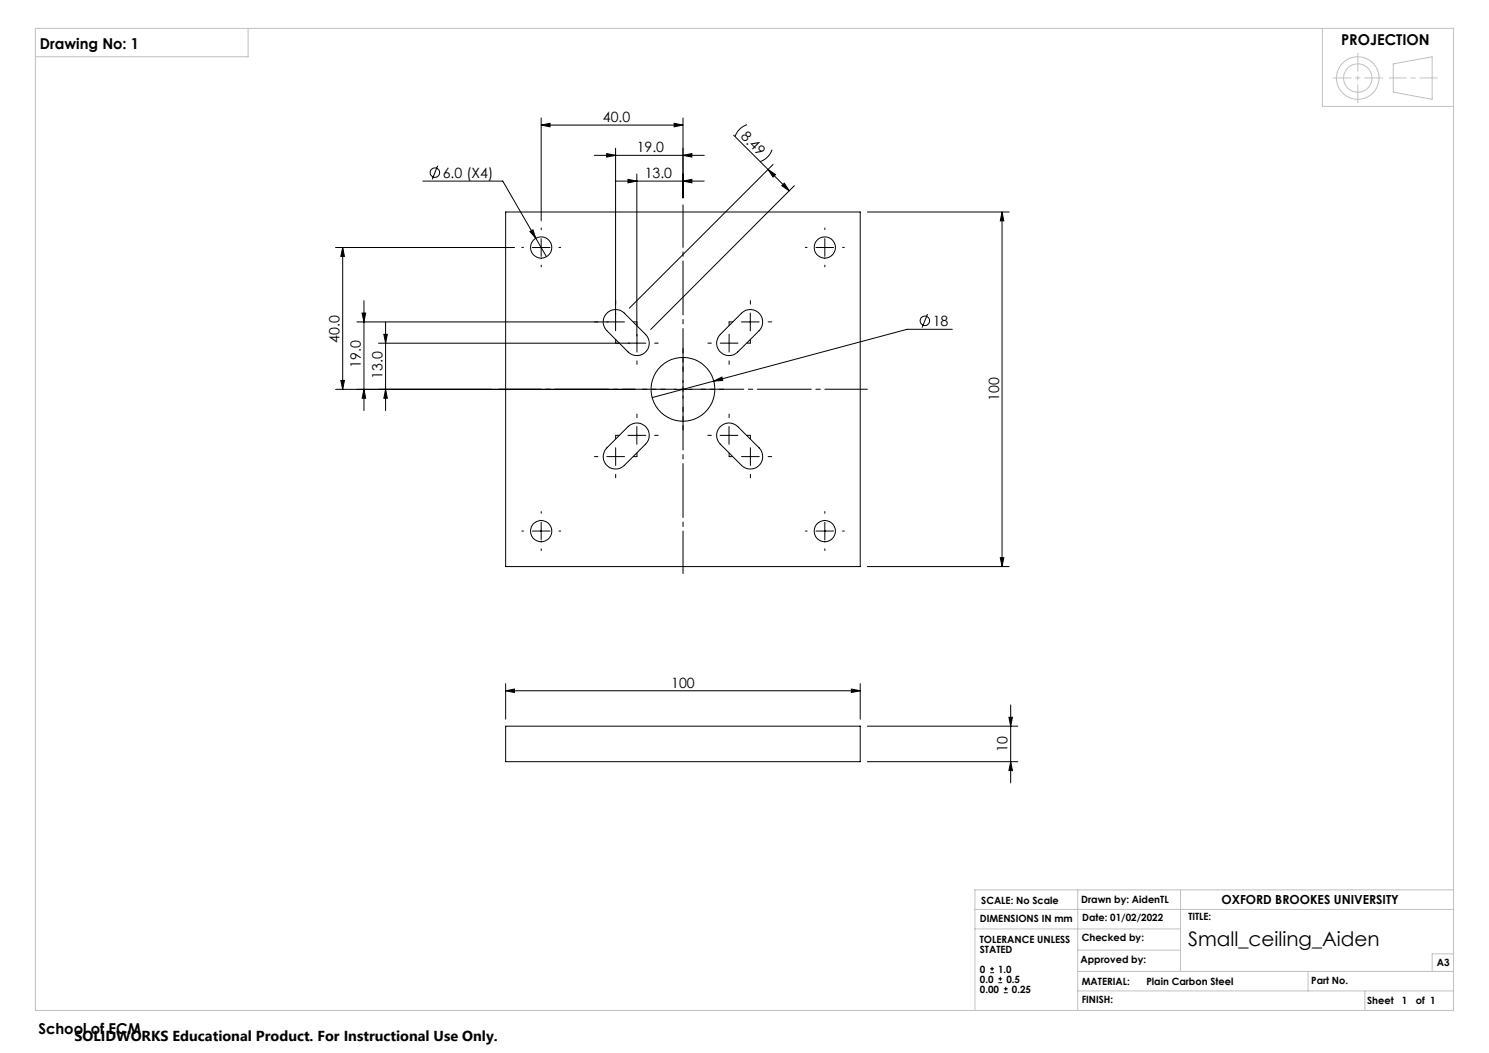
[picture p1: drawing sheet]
<svg xmlns="http://www.w3.org/2000/svg" width="420mm" height="297mm" viewBox="0 0 420 297" stroke-linecap="round" stroke-linejoin="round" font-family="sans-serif">
<g fill="none" stroke="#000" stroke-width=".28">
<path d="M152.6 35.3l2.6-.5v1zM152.6 33.3v29M152.6 35.3h40.1M190.1 34.8l2.6 .5-2.6 .5zM192.7 33.3v22.5M206.9 38.1l9.7 9.7M210.7 35.2l-2 1.1-.8 1.1-.6 1.1M119.2 51.1h22.6l12.3 21.3M123.4 46.8l-1.5 3.8M142.6 59.8h100v100h-100zM167.6 43.8h31M171.1 43.3l2.5 .5-2.5 .5z"/>
<path d="M173.6 41.8v51.5M173.6 51.1h25M177.1 50.6l2.5 .5-2.5 .5zM179.6 49.1v45.7M192.7 51.1l2.5-.5v1zM192.7 43.8l2.5-.5v1zM216.6 47.8l2.2 1.4-.7 .7zM216.6 47.8l6 6M217.8 42.2l-.8 1.5-.6 .7-2 1.2M218.1 46.4l-40.6 40.5M220.5 52.4l.7-.7 1.4 2.1zM224 52.4l-40.4 40.5"/>
<path d="M244.7 59.8h40M282.6 59.8l.5 2.5h-.9zM282.6 59.8v100M94.7 69.8h50.4M96.7 69.8l.5 2.5h-1.1zM96.7 69.8v40M149.5 65.3l.8-.5 .8 2.4zM150.1 69.8h5.1M152.6 67.3v5M230.2 69.8h4.9M232.7 67.3v5M100.6 90.8h75.5"/>
<path d="M102.1 88.3h1.1l-.5 2.5zM102.7 84.8v31M106.8 96.8h70.9M108.3 94.3h1l-.5 2.5zM108.8 90.8v25M170.9 88.6a3.5 3.5 0 0 1 5.2-.3l6 6a3.5 3.5 0 0 1 0 5 3.5 3.5 0 0 1-4.9 0l-6-6a3.5 3.5 0 0 1-.3-4.7zM209.1 90.8h5M209.2 88.3a3.5 3.5 0 0 1 4.9 0 3.5 3.5 0 0 1 0 5l-6 6a3.5 3.5 0 0 1-4.9 0 3.5 3.5 0 0 1 0-5zM211.6 88.3v5M261.6 88.6l-1.5 3.8M268.6 92.9h-12.7l-72 19.2M94.7 109.8h84.4"/>
<path d="M96.1 107.3h1.1l-.5 2.5zM102.7 109.8l.5 2.5h-1.1zM108.8 109.8l.5 2.5h-1zM190.1 109.8h5.1M192.7 107.3v5M201.3 107.5l2.3-1.1 .3 .9zM171.2 126.3l6-6a3.5 3.5 0 0 1 4.9 0 3.5 3.5 0 0 1 0 5l-6 6a3.5 3.5 0 0 1-4.9 0 3.5 3.5 0 0 1 0-5zM177.1 122.8h5M179.6 120.3v5M202.9 120.6a3.5 3.5 0 0 1 5.2-.3l6 6a3.5 3.5 0 0 1 0 5 3.5 3.5 0 0 1-4.9 0l-6-6a3.5 3.5 0 0 1-.3-4.7zM203.1 122.8h5M205.6 120.3v5"/>
<path d="M150.1 149.8h5.1M152.6 147.3v5M230.2 149.8h4.9M232.7 147.3v5M244.7 159.8h40M282.2 157.3h.9l-.5 2.5zM142.6 194.8l2.5-.5v1zM142.6 192.8v10M142.6 194.8h100M240.1 194.3l2.5 .5-2.5 .5zM242.6 192.8v10M285.1 198.8v22"/>
<path d="M142.6 204.8h100v10h-100zM244.7 204.8h42.4M244.7 214.8h42.4M284.6 202.3h1l-.5 2.5zM285.1 214.8l.5 2.5h-1zM279.3 274.4h1.1M279.3 273.3h1.1M279.8 272.7v1.1M281.6 277.2h1.1M281.6 276.1h1.1M282.2 275.5v1.1M283.1 280h1.2"/>
<path d="M283.1 278.9h1.2M283.7 278.3v1.1"/>
<circle cx="122.7" cy="48.7" r="1.32"/>
<circle cx="152.6" cy="69.8" r="3"/>
<circle cx="232.6" cy="69.8" r="3"/>
<circle cx="260.9" cy="90.5" r="1.34"/>
<circle cx="192.6" cy="109.8" r="9"/>
<circle cx="152.6" cy="149.8" r="3"/>
<circle cx="232.6" cy="149.8" r="3"/>
</g>
<g fill="none" stroke="#c0c0c0" stroke-width=".28">
<path d="M10 8h400v277h-400zM70 8v8h-60M373 8v22h37M393 18l11-2v12l-11-2zM275 256.5h135M304 251v34M333 251v23M410 251h-135v34M275 262h58M304 274h106M304 279.5h106M304 268h29"/>
<path d="M369 274v5.5M385 279.5v5.5M410 269h-6v5"/>
<circle cx="383" cy="22" r="6"/>
<circle cx="383" cy="22" r="4"/>
</g>
<path d="M192.7 57.8v104M244.7 109.8h-104" fill="none" stroke="#000" stroke-width=".28" stroke-dasharray="15.2 1.3 1.3 1.3" stroke-dashoffset="3.2"/>
<path d="M187.7 109.8h-6.5M192.7 104.8v-6.5M192.7 114.8v6.5M197.7 109.8h6.5" fill="none" stroke="#000" stroke-width=".28" stroke-dasharray="15.2 1.3 1.3 1.3" stroke-dashoffset="13.9"/>
<g fill="none" stroke="#000" stroke-width=".28" stroke-dasharray="15.2 1.3 1.3 1.3">
<path d="M147.7 69.8h-.5M152.7 64.8v-.5M152.7 74.8v.5M157.7 69.8h.5M227.7 69.8h-.5M232.7 64.8v-.5M232.7 74.8v.5M237.7 69.8h.5M168.7 90.8h-1M173.7 85.8v-1M173.7 95.8v1M174.7 96.8h-1"/>
<path d="M178.7 90.8h1M179.7 96.8v-2.5M179.7 96.8h-2.5M179.7 96.8v2.5M179.7 96.8h2.5M179.7 91.8v-1M184.7 96.8h1M200.7 96.8h-1M205.7 96.8v-2.5M205.7 96.8h-2.5M205.7 96.8v2.5M205.7 96.8h2.5"/>
<path d="M205.7 91.8v-1M206.7 90.8h-1M210.7 96.8h1M211.7 85.8v-1M211.7 95.8v1M216.7 90.8h1M179.7 101.8v1M179.7 117.8v-1M205.7 117.8v-1M205.7 101.8v1M168.7 128.8h-1M173.7 128.8v-2.5"/>
<path d="M173.7 128.8h-2.5M173.7 128.8v2.5M173.7 128.8h2.5M173.7 123.8v-1M173.7 133.8v1M174.7 122.8h-1M178.7 128.8h1M179.7 127.8v1M184.7 122.8h1M200.7 122.8h-1M205.7 127.8v1M206.7 128.8h-1"/>
<path d="M210.7 122.8h1M211.7 128.8v-2.5M211.7 128.8h-2.5M211.7 128.8v2.5M211.7 128.8h2.5M211.7 123.8v-1M211.7 133.8v1M216.7 128.8h1M147.7 149.8h-.5M152.7 144.8v-.5M152.7 154.8v.5M157.7 149.8h.5"/>
<path d="M227.7 149.8h-.5M232.7 144.8v-.5M232.7 154.8v.5M237.7 149.8h.5"/>
</g>
<path d="M383 15v14M390 22h-14" fill="none" stroke="#c0c0c0" stroke-width=".28" stroke-dasharray="15.2 1.3 1.3 1.3" stroke-dashoffset="10.1"/>
<path d="M391.8 22h13.6" fill="none" stroke="#c0c0c0" stroke-width=".28" stroke-dasharray="15.2 1.3 1.3 1.3" stroke-dashoffset="10.4"/>
<g fill="#000">
<path d="M152.6 35.3l2.6-.5v1zM190.1 34.8l2.6 .5-2.6 .5z"/>
<path d="M192.7 51.1l2.5-.5v1zM177.1 50.6l2.5 .5-2.5 .5zM192.7 43.8l2.5-.5v1zM171.1 43.3l2.5 .5-2.5 .5z"/>
<path d="M220.5 52.4l.7-.7 1.4 2.1zM216.6 47.8l2.2 1.4-.7 .7z"/>
<path d="M102.7 109.8l.5 2.5h-1.1zM102.1 88.3h1.1l-.5 2.5z"/>
<path d="M201.3 107.5l2.6-.2-.3-.9zM149.5 65.3l1.6 1.9-.8-2.4z"/>
<path d="M240.1 194.3l2.5 .5-2.5 .5zM142.6 194.8l2.5-.5v1z"/>
<path d="M284.6 202.3h1l-.5 2.5zM285.1 214.8l.5 2.5h-1zM282.6 59.8l.5 2.5h-.9zM282.2 157.3h.9l-.5 2.5zM96.7 69.8l.5 2.5h-1.1zM96.1 107.3h1.1l-.5 2.5zM108.3 94.3h1l-.5 2.5zM108.8 109.8l.5 2.5h-1z"/>
</g>
<text font-size="5.6" x="335.1" y="266.7">Small_ceiling_Aiden</text>
<g font-size="4.2">
<text x="11.3" y="13.8">Drawing No: 1</text>
<text x="378.3" y="12.6">PROJECTION</text>
<text x="10.8" y="291.6">School of ECM</text>
</g>
<text font-size="4.1" x="21" y="293.7">SOLIDWORKS Educational Product. For Instructional Use Only.</text>
<g font-size="4">
<text x="170.1" y="34.4">40.0</text>
<text x="208.8" y="38.7" transform="rotate(45 208.8 38.7)">8.49</text>
<text x="179.6" y="42.9">19.0</text>
<text x="124.9" y="50.1">6.0 (X4)</text>
<text x="181.8" y="50.2">13.0</text>
<text x="263.1" y="91.9">18</text>
<text x="95.8" y="96.7" transform="rotate(-90 95.8 96.7)">40.0</text>
<text x="101.8" y="103.7" transform="rotate(-90 101.8 103.7)">19.0</text>
<text x="107.9" y="106.9" transform="rotate(-90 107.9 106.9)">13.0</text>
<text x="281.8" y="113.1" transform="rotate(-90 281.8 113.1)">100</text>
<text x="189.3" y="193.9">100</text>
<text x="284.2" y="212" transform="rotate(-90 284.2 212)">10</text>
</g>
<text font-size="3.5" x="344.5" y="255.1">OXFORD BROOKES UNIVERSITY</text>
<g font-size="2.8">
<text x="276.8" y="254.9">SCALE: No Scale</text>
<text x="305" y="254.7">Drawn by: AidenTL</text>
<text x="276.4" y="259.9">DIMENSIONS IN mm</text>
<text x="305.3" y="259.8">Date: 01/02/2022</text>
<text x="335.2" y="259.6">TITLE:</text>
<text x="276.4" y="265.9">TOLERANCE UNLESS</text>
<text x="276.4" y="268.7">STATED</text>
<text x="305.1" y="265.5">Checked by:</text>
<text x="276.4" y="274.3">0</text>
<text x="281.6" y="274.3">1.0</text>
<text x="304.8" y="271.7">Approved by:</text>
<text x="405.3" y="272.6">A3</text>
<text x="276.4" y="280">0.00</text>
<text x="276.4" y="277.1">0.0</text>
<text x="283.9" y="277.1">0.5</text>
<text x="285.4" y="280">0.25</text>
<text x="305.1" y="277.8">MATERIAL:</text>
<text x="323.4" y="277.8">Plain Carbon Steel</text>
<text x="369.9" y="277.5">Part No.</text>
<text x="305.1" y="282.9">FINISH:</text>
<text x="385.6" y="283.2">Sheet</text>
<text x="395.5" y="283.2">1</text>
<text x="399.3" y="283.2">of 1</text>
</g>
</svg>
